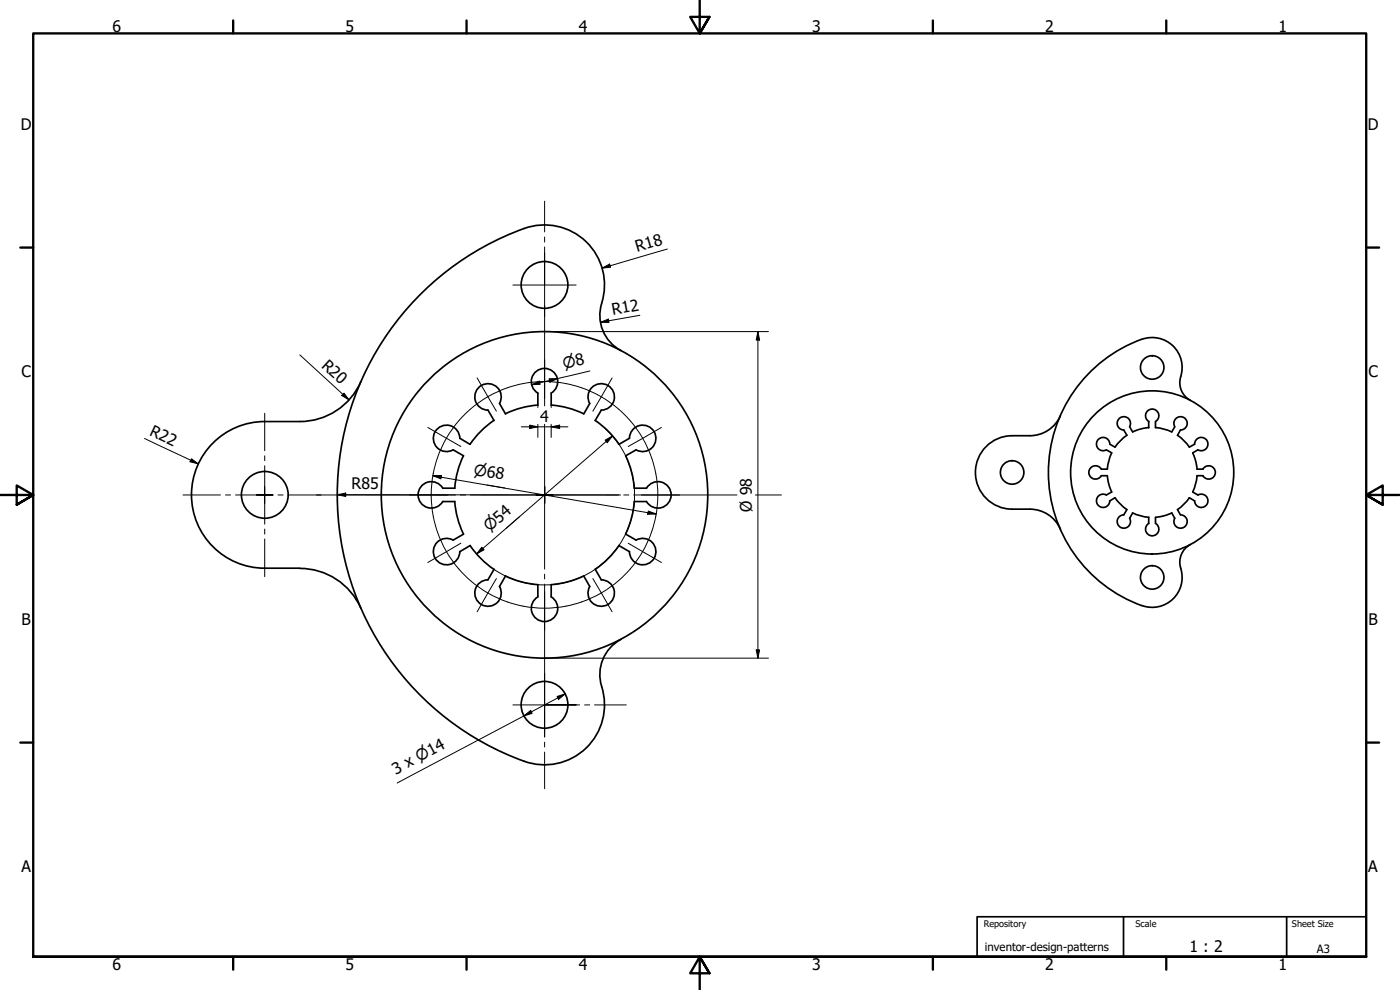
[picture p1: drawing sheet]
<svg xmlns="http://www.w3.org/2000/svg" width="420mm" height="297mm" viewBox="0 0 420 297" stroke-linecap="round" stroke-linejoin="round" font-family="sans-serif">
<!-- layer: Visible (ISO) -->
<g fill="none" stroke="#000" stroke-width=".51">
<path d="M180.6 91a18 18 0 0 0-4.7-18.5 18 18 0 0 0-18.6-3.9 85 85 0 0 0-56.1 80.6 85 85 0 0 0 57.5 79.6 18.1 18.1 0 0 0 18.2-5.4 18.1 18.1 0 0 0 3.4-18.7 12 12 0 0 1 6.1-12.9M180.6 91a12 12 0 0 0 5.8 14.2M108.3 114.5a20 20 0 0 1-18.3 12M161.4 118v3.6M161.4 117.9a4 4 0 0 1-1-5.9 4 4 0 0 1 6.1 0 4 4 0 0 1-1.1 5.9v3.7M342.7 101.8a42.5 42.5 0 0 0-28.1 39.9 42.5 42.5 0 0 0 28.1 40M342.7 101.8a9.1 9.1 0 0 1 9.7 2.3 9.1 9.1 0 0 1 1.8 9.7 6 6 0 0 0 3.1 6.3M90 126.5h-10.5a22 22 0 0 0-22 22 22 22 0 0 0 22 22h10.5M141.1 133.3l-3.1-1.8a4 4 0 0 0-4.7-3.9 4 4 0 0 0-3 5.3 4 4 0 0 0 5.7 2.1l3.1 1.8a25.6 25.6 0 0 0-2.6 9.7M148.2 126.1a27 27 0 0 0-7.1 7.2M161.4 121.5a27 27 0 0 0-9.7 2.6l-1.8-3a4 4 0 0 0-2-5.8 4 4 0 0 0-5.3 3.1 4 4 0 0 0 3.9 4.6l1.8 3.2M165.4 121.5a27 27 0 0 1 9.8 2.6l1.8-3a4 4 0 0 1 2-5.8 4 4 0 0 1 5.3 3.1 4 4 0 0 1-3.9 4.6l-1.8 3.2"/>
<path d="M178.6 126.1a27 27 0 0 1 7.2 7.2M185.7 133.3l3.2-1.8a4 4 0 0 1 4.7-3.9 4 4 0 0 1 3 5.3 4 4 0 0 1-5.7 2.1l-3.1 1.8M187.8 136.7a27 27 0 0 1 2.6 9.8h3.6M309.1 130.7a20.9 20.9 0 0 0-9.1 .7 11 11 0 0 0-7.1 12.2 11 11 0 0 0 10.9 9.2h5.3M318.3 124.7a10 10 0 0 1-9.2 6M339 128a2 2 0 0 0-1-2.9 2 2 0 0 0-2.7 1.6 2 2 0 0 0 2 2.3l.9 1.6-1.7 1.4-1.9 2.2-1.5-.9a2 2 0 0 0-2.4-2 2 2 0 0 0-1.5 2.6 2 2 0 0 0 2.9 1.1l1.5 .9-.9 2.7-.4 2.2h-1.8a2 2 0 0 0-3-.6 2 2 0 0 0 0 3.1 2 2 0 0 0 3-.6M339 128.1l.9 1.5M352.6 128.1l-.9 1.5-2.1-.8-2.8-.5v-1.8a2 2 0 0 0 .5-3 2 2 0 0 0-3-.1 2 2 0 0 0 .5 3.1l-.1 1.8-2.1 .3-2.7 1M352.6 128a2 2 0 0 1 1-2.9 2 2 0 0 1 2.7 1.6 2 2 0 0 1-2 2.3l-.9 1.6 2.2 1.9 1.3 1.7 1.6-1a2 2 0 0 1 2.4-1.9 2 2 0 0 1 1.5 2.6 2 2 0 0 1-2.9 1.1M359.5 135l-1.6 .9 1 2.7 .3 2.2 1.8-.1a2 2 0 0 1 3-.5 2 2 0 0 1 0 3.1 2 2 0 0 1-3-.6M132.9 146.5a4 4 0 0 0-6-1.1 4 4 0 0 0 0 6.1 4 4 0 0 0 6-1M132.9 146.5h3.6"/>
<path d="M132.9 150.5h3.6M136.5 150.5a27 27 0 0 0 2.6 9.7M194 150.5h-3.6a27 27 0 0 1-2.6 9.7M194 146.5a4 4 0 0 1 6-1.1 4 4 0 0 1 0 6.1 4 4 0 0 1-6-1M309.1 152.8a10 10 0 0 1 9.2 6M330.5 142.7h1.8M332.1 148.5a2 2 0 0 0-2.9 1.1 2 2 0 0 0 1.5 2.6 2 2 0 0 0 2.4-1.9l1.5-1 1.4 1.7 2.2 1.9-1 1.6a2 2 0 0 0-1.9 2.3 2 2 0 0 0 2.7 1.6 2 2 0 0 0 1-2.9M332.3 142.7l.4 2.2 .9 2.7M333.6 147.6l-1.6 .9M339.9 153.9l-.9 1.6M339.9 153.9l2 .8 2.9 .5-.1 1.8a2.01 2.01 0 0 0-.5 3 2.01 2.01 0 0 0 3.1 .1 2.01 2.01 0 0 0-.5-3.1v-1.8l2.8-.5 2.1-.8 .9 1.6M356.9 149.3l-1.8 2.2-1.7 1.4 .9 1.6a2 2 0 0 1 2 2.3 2 2 0 0 1-2.7 1.6 2 2 0 0 1-1-2.9"/>
<path d="M357.9 147.6l1.6 .9M359.2 142.7h1.9M359.2 142.8l-.5 2.8-.8 2M359.5 148.5a2 2 0 0 1 2.9 1.1 2 2 0 0 1-1.5 2.6 2 2 0 0 1-2.4-1.9l-1.6-1M90 170.5a20 20 0 0 1 18.3 12M139.1 160.3l-3.1 1.8a4 4 0 0 0-5.7 2 4 4 0 0 0 3 5.3 4 4 0 0 0 4.7-3.9l3.1-1.8M141.1 163.7a27 27 0 0 0 7.1 7.1M148.3 170.8l-1.8 3.2a4 4 0 0 0-3.9 4.6 4 4 0 0 0 5.2 3.1 4 4 0 0 0 2.1-5.7l1.8-3.2M151.7 172.8a27 27 0 0 0 9.7 2.6v3.7M175.2 172.8a27.3 27.3 0 0 1-9.8 2.6v3.7a4 4 0 0 1 1.1 6 4 4 0 0 1-6.1 0 4 4 0 0 1 1-6M178.6 170.8l1.8 3.2a4 4 0 0 1 3.9 4.6 4 4 0 0 1-5.2 3.1 4 4 0 0 1-2.1-5.7l-1.8-3.2M187.8 160.3l3.1 1.8a4 4 0 0 1 5.7 2 4 4 0 0 1-3 5.3 4 4 0 0 1-4.7-3.9l-3.1-1.8a27 27 0 0 1-7.2 7.1"/>
<path d="M354.4 170.5a9 9 0 0 1-2.4 9.2 9 9 0 0 1-9.3 2M357.3 163.4a6 6 0 0 0-2.9 7.1"/>
<circle cx="163.4" cy="85.5" r="7"/>
<circle cx="345.8" cy="110.3" r="3.5"/>
<circle cx="79.5" cy="148.5" r="7"/>
<circle cx="163.4" cy="148.5" r="49"/>
<circle cx="303.8" cy="141.8" r="3.5"/>
<circle cx="345.8" cy="141.7" r="24.5"/>
<circle cx="345.8" cy="173.2" r="3.5"/>
<circle cx="163.4" cy="211.5" r="7"/>
</g>
<!-- layer: Border (ISO) -->
<g fill="none" stroke="#000" stroke-width=".7">
<path d="M70 6.1v3.9M140 6.1v3.9M210 0v10l-2.9-4.9h5.8l-2.9 4.9 2.9-4.9M280 6.1v3.9M350 6.1v3.9M6.1 74.3h3.9M410 74.3h3.9M0 148.5h10l-5-2.8v5.7l5-2.9-5 2.9M420 148.5h-10l5-2.8v5.7l-5-2.9 5 2.9M6.1 222.8h3.9M410 222.8h3.9M10 287.1v-277.1h400v277.1h-400h400"/>
<path d="M70 287.1v3.8M140 287.1v3.8M212.9 292l-2.9-4.9 2.9 4.9h-5.8l2.9-4.9v9.9M280 287.1v3.8M350 287.1v3.8"/>
</g>
<!-- layer: Title (ISO) -->
<path d="M337.2 275.1v12M386.1 275.1v12M410 275.1h-116.8v12h116.8" fill="none" stroke="#000" stroke-width=".51"/>
<!-- layer: Dimension (ISO) -->
<g fill="none" stroke="#000" stroke-width=".3">
<path d="M200.3 74.7l-19.6 5.7M163.5 99.5h67.1M180.2 96.7l2.4-1 .2 1.1zM180.7 80.4l2.2-1.2 .4 1zM192 94.6l-11.8 2.1M227.5 99.5l.5 2.5h-1.1zM227.5 99.5v98M90 106.5l14.8 13.5M103.3 118l1.5 2-2.2-1.3zM159.6 115.4l2.3-1.1 .2 1zM164.8 113.7l2.5-.1-2.3 1.1zM177 111.3l-17.4 4.1"/>
<path d="M43.4 131.6l16.1 7.6M57.5 137.7l2 1.5-2.5-.7zM156.5 128.1h13.9M158.9 127.6l2.5 .5-2.5 .5zM161.4 121.6v.7M161.4 127.3v3.9M165.4 128.1l2.6-.5v1zM165.4 121.6v.7M165.4 127.3v3.9M181.6 132.1l2.2-1.3-1.6 2zM181.6 128.5a27 27 0 0 1 8.8 19.9M183.8 130.8l-40.7 35.4"/>
<path d="M101.2 148.4l2.6-.5v1.1zM101.2 148.4l85 .1M129.9 142.7h2.6l-.2 1zM129.9 142.7l67.1 11.5M146.2 145.5l5.2 .9M156 155l-4.1 3.5M190.4 148.6a27 27 0 0 1-26.9 26.9M194.6 153.3l2.4 .9-2.6 .1zM144.6 164.2l.7 .8-2.2 1.2zM148.2 170.8a27 27 0 0 0 15.1 4.7M163.5 197.5h67.1M226.9 195h1.1l-.5 2.5z"/>
<path d="M157.2 214.8l2.1-1.6 .4 .8zM167.2 209l2.4-.8-2 1.7zM169.6 208.2l-50.4 26.7"/>
</g>
<g fill="#000">
<path d="M180.7 80.4l2.2-1.2 .4 1zM180.2 96.7l2.4-1 .2 1.1zM103.3 118l1.5 2-2.2-1.3zM159.6 115.4l2.3-1.1 .2 1zM164.8 113.7l2.5-.1-2.3 1.1zM227.5 99.5l.5 2.5h-1.1zM57.5 137.7l2 1.5-2.5-.7zM158.9 127.6l2.5 .5-2.5 .5zM165.4 128.1l2.6-.5v1zM181.6 132.1l2.2-1.3-1.6 2zM101.2 148.4l2.6-.5v1.1zM129.9 142.7h2.6l-.2 1z"/>
<path d="M194.6 153.3l2.4 .9-2.6 .1zM144.6 164.2l.7 .8-2.2 1.2zM226.9 195h1.1l-.5 2.5zM157.2 214.8l2.1-1.6 .4 .8zM167.2 209l2.4-.8-2 1.7z"/>
</g>
<!-- layer: Center Mark (ISO) -->
<g fill="none" stroke="#000" stroke-width=".3">
<path d="M163.4 74.1v11.4v-9.5M163.4 60.4v9.2M163.4 71.1v1.5M153.9 85.5h19M163.4 85.5v36.3M143.2 113.4l5.8 10M163.4 108v11.5M183.7 113.4l-5.8 10M79.4 139.7v8.8v-2.5M79.4 124v11.2M79.4 136.8v1.4M128.4 128.3l9.9 5.7"/>
<path d="M163.4 127.3v43.4M198.5 128.3l-10 5.7M54.9 148.5h11.3M67.7 148.5h1.5M70.7 148.5h8.7h-2.4M79.4 151v-2.5v8.8M79.4 158.7v1.6M81.9 148.5h-2.5h2.6M83.4 148.5h1.6M86.4 148.5h50.3M122.9 148.5h11.5M138.2 148.5h1.5"/>
<path d="M141.2 148.5h44.5M160.9 148.5h2.5h-2.5M163.4 146v2.5v-2.5M163.4 151v-2.5v2.5M165.9 148.5h-2.5h2.5M187.2 148.5h1.5M190.2 148.5h31M192.5 148.5h11.5M226.7 148.5h7.8M79.4 161.7v11.3M138.3 163l-9.9 5.8M149 173.6l-5.8 10"/>
<path d="M163.4 177.5v11.5M163.4 172.3v1.4M163.4 175.2v36.7M177.9 173.6l5.8 10M188.5 163l10 5.8M163.4 202v9.5h-9.5M172.9 211.5h-9.5h10.5M175.5 211.5h1.5M178.4 211.5h9.6M163.4 221v-9.5v9.7M163.4 222.7v1.4M163.4 225.7v11"/>
</g>
<!-- layer: Centerline (ISO) -->
<path d="M180.4 119a34 34 0 0 0-51 28.7 34 34 0 0 0 49.6 31 34 34 0 0 0 3.5-58.4l-2.1-1.3" fill="none" stroke="#000" stroke-width=".3"/>
<g font-size="4.8">
<text x="33.7" y="9.6">6</text>
<text x="103.7" y="9.6">5</text>
<text x="173.7" y="9.6">4</text>
<text x="243.7" y="9.6">3</text>
<text x="313.7" y="9.6">2</text>
<text x="383.7" y="9.6">1</text>
<text x="6.2" y="38.9">D</text>
<text x="410.5" y="38.9">D</text>
<text x="191.2" y="75.7" transform="rotate(-16 191.2 75.7)">R18</text>
<text x="183.9" y="94.5" transform="rotate(-10 183.9 94.5)">R12</text>
<text x="6.4" y="113.1">C</text>
<text x="96.3" y="110" transform="rotate(43 96.3 110)">R20</text>
<text x="410.7" y="113.1">C</text>
<text x="44.7" y="130.5" transform="rotate(25 44.7 130.5)">R22</text>
<text x="162.1" y="126.5">4</text>
<text x="105.5" y="146.9">R85</text>
<text x="225.6" y="153.6" transform="rotate(-90 225.6 153.6)">Ø 98</text>
<text x="6.4" y="187.4">B</text>
<text x="410.7" y="187.4">B</text>
<text x="118.7" y="232.5" transform="rotate(-28 118.7 232.5)">3 x ⌀14</text>
<text x="6.4" y="261.7">A</text>
<text x="410.7" y="261.7">A</text>
<text x="357" y="285.5">1 : 2</text>
<text x="33.7" y="290.9">6</text>
<text x="103.7" y="290.9">5</text>
<text x="173.7" y="290.9">4</text>
<text x="243.7" y="290.9">3</text>
<text x="313.7" y="290.9">2</text>
<text x="383.7" y="290.9">1</text>
</g>
<g font-size="4.6">
<text x="169.4" y="110.7" transform="rotate(-13 169.4 110.7)">⌀8</text>
<text x="142" y="142.4" transform="rotate(10 142 142.4)">⌀68</text>
<text x="146.9" y="159.7" transform="rotate(-41 146.9 159.7)">⌀54</text>
</g>
<g font-size="3.4">
<text x="295.6" y="285.4">inventor-design-patterns</text>
<text x="395.2" y="286">A3</text>
</g>
<g font-size="2.7">
<text x="295.2" y="278.1">Repository</text>
<text x="340.7" y="278.1">Scale</text>
<text x="387.7" y="278.1">Sheet Size</text>
</g>
</svg>
